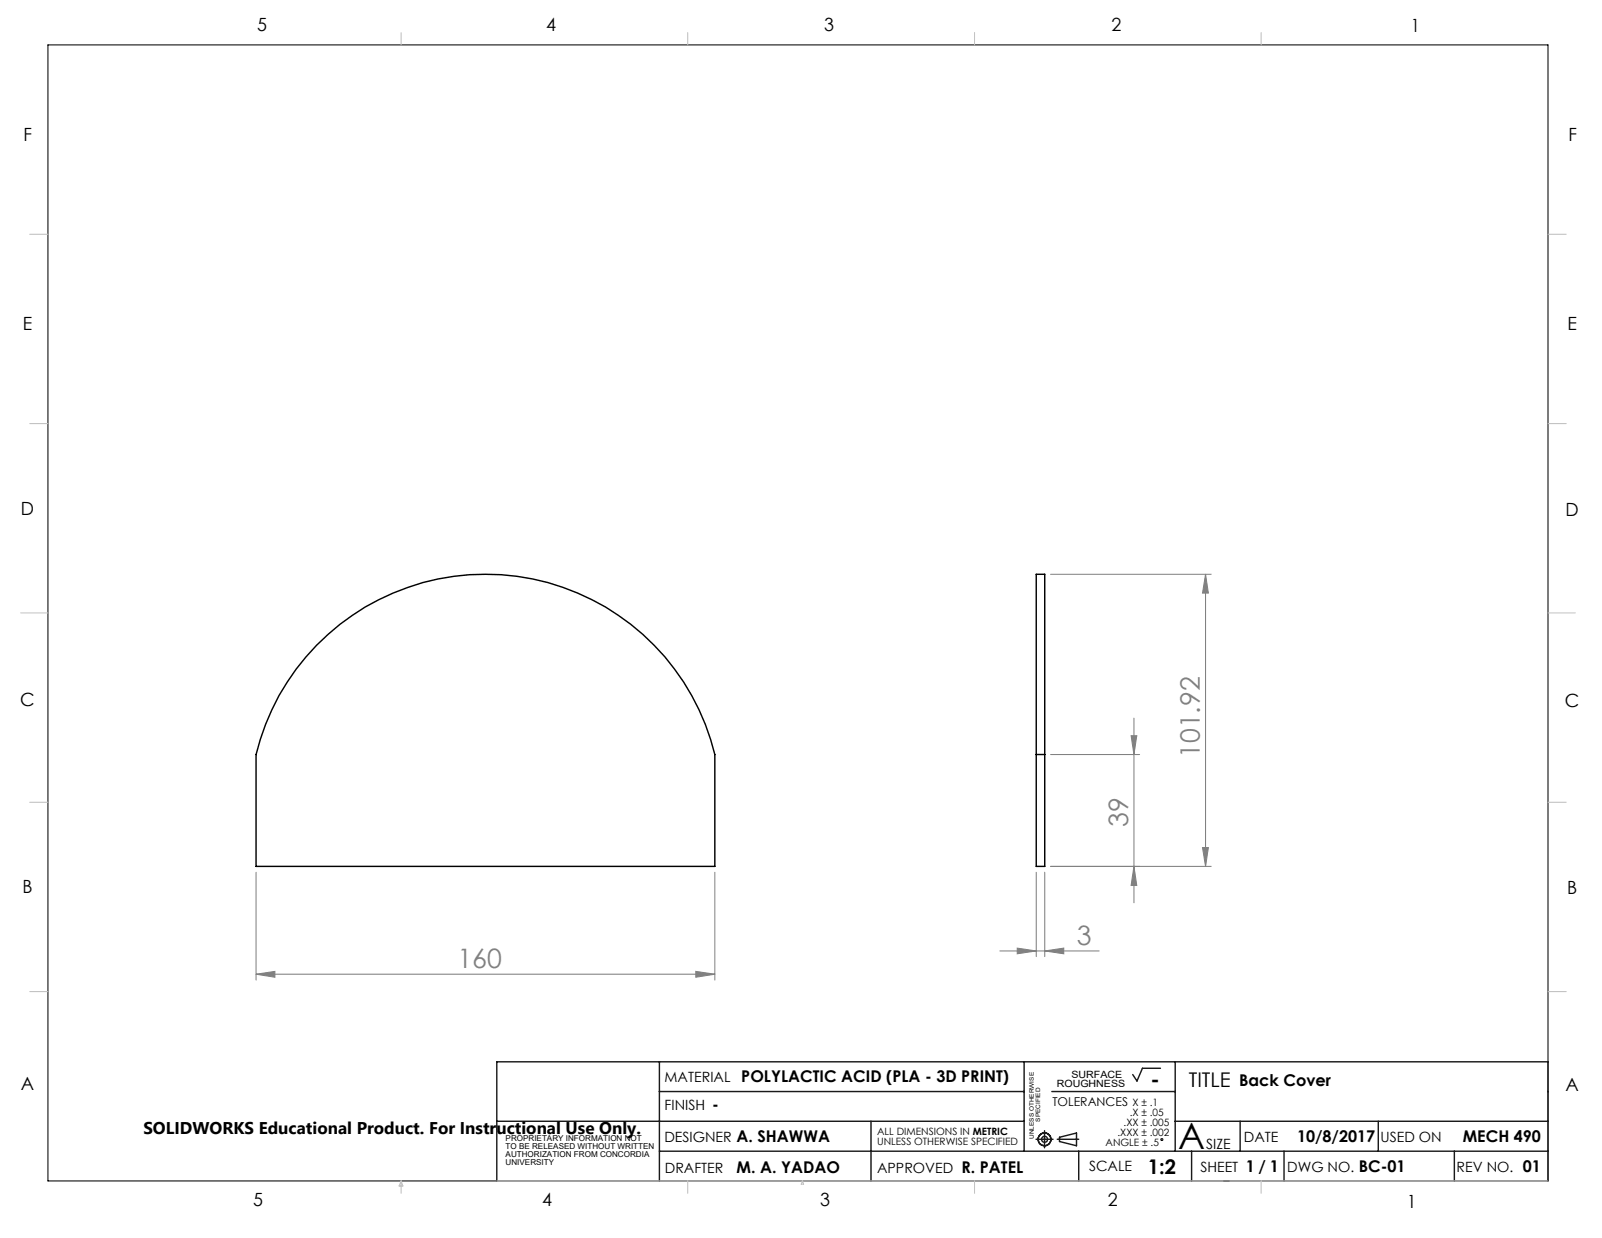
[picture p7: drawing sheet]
<svg xmlns="http://www.w3.org/2000/svg" width="279mm" height="216mm" viewBox="0 0 279 216" stroke-linecap="round" stroke-linejoin="round" font-family="sans-serif">
<g fill="none" stroke="#000" stroke-width=".18">
<path d="M8.4 7.8h261.6v198.2h-261.6z"/>
<circle cx="202.6" cy="198.7" r=".17"/>
</g>
<g fill="none" stroke="#191924" stroke-width=".25">
<path d="M86.6 195.5h92M115 185.2v20.8M115 190.4h63.6M151.9 195.5v10.5M178.6 185.2v15.6M180.7 198.7h3M182.2 197.2v3M183.4 190.4h21.6M184.4 198.7h3.7M184.8 198.3l2.9-.7v2.2l-2.9-.7zM202.4 186.3h-3.2l-.9 2.2-.7-1.1M205 185.2v15.6"/>
<path d="M205 195.5h65M216.3 195.5v5.3M240.4 195.5v5.3M86.6 206v-20.8h183.4v20.8M115 200.8h155M188.1 200.8v5.2M207.8 200.8v5.2M213.4 206h.9M223.9 200.8v5.2M253.6 200.8v5.2"/>
<circle cx="182.2" cy="198.7" r="1.11"/>
<circle cx="182.2" cy="198.7" r=".51"/>
</g>
<g fill="none" stroke="#808080" stroke-width=".18">
<path d="M183.2 100.2h28M210.3 100.2l.4 3.2h-1zM210.3 100.2v50.9M183.2 131.6h15.6M197.3 128.3h1l-.5 3.3zM197.8 125.2v32.2M44.7 152.1v18.8M124.7 152.1v18.8M180.7 152.1v14.7M182.2 152.1v14.7M197.8 151.1l.5 3.3h-1zM209.7 147.8h1l-.4 3.3z"/>
<path d="M211.2 151.1h-28M44.7 169.9l3.2-.5v1zM44.7 169.9h80M121.4 169.4l3.3 .5-3.3 .5zM174.4 165.8h17.3M177.4 165.3l3.3 .5-3.3 .5zM182.2 165.8l3.3-.5v1z"/>
</g>
<g fill="none" stroke="#c0c0c0" stroke-width=".18">
<path d="M70 5.7v2.1M119.9 5.7v2.1M170 5.7v2.1M220 5.7v2.1M5.2 40.9h3.2M270 40.9h3.2M5.2 73.9h3.2M270 73.9h3.2M3.6 106.9h4.8M270 106.9h4.7M5.2 139.9h3.2M270 139.9h3.2"/>
<path d="M5.2 172.9h3.2M270 172.9h3.2M70 206v2.1M70 206l.3 .8h-.7zM86.6 206h183.4M119.9 206v2.1M139.9 206l.3 .5h-.5zM170 206v2.1M220 206v2.1"/>
</g>
<g fill="#808080">
<path d="M44.7 169.9l3.2-.5v1zM121.4 169.4l3.3 .5-3.3 .5zM177.4 165.3l3.3 .5-3.3 .5zM182.2 165.8l3.3-.5v1z"/>
<path d="M197.8 151.1l.5 3.3h-1zM197.3 128.3h1l-.5 3.3z"/>
<path d="M210.3 100.2l.4 3.2h-1zM209.7 147.8h1l-.4 3.3z"/>
</g>
<path d="M55.2 112.5a41.2 41.2 0 0 1 69.5 19.1v19.5h-80v-19.5a40.6 40.6 0 0 1 10.5-19.1zM180.7 131.6v-31.4h1.5v31.4M180.7 131.6v19.5h1.5v-19.5M180.7 131.6h1.5" fill="none" stroke="#000" stroke-width=".25"/>
<text font-size="6.3" x="205.5" y="200.4">A</text>
<g font-size="4.7" fill="#808080">
<text x="209.2" y="132.2" transform="rotate(-90 209.2 132.2)">101.92</text>
<text x="196.8" y="144.2" transform="rotate(-90 196.8 144.2)">39</text>
<text x="187.8" y="164.8">3</text>
<text x="79.8" y="168.9">160</text>
</g>
<g font-size="3.5">
<text x="200.8" y="189.4">-</text>
<text x="207.3" y="189.5">TITLE</text>
<text x="200.2" y="204.7">1:2</text>
</g>
<g font-size="3.2">
<text x="44.8" y="5.4">5</text>
<text x="95.3" y="5.3">4</text>
<text x="143.7" y="5.4">3</text>
<text x="193.9" y="5.4">2</text>
<text x="246.1" y="5.7">1</text>
<text x="4.1" y="24.5">F</text>
<text x="273.5" y="24.7">F</text>
<text x="4" y="57.5">E</text>
<text x="273.4" y="57.6">E</text>
<text x="3.6" y="89.8">D</text>
<text x="273.1" y="90">D</text>
<text x="3.5" y="123.1">C</text>
<text x="272.9" y="123.3">C</text>
<text x="3.9" y="155.7">B</text>
<text x="273.3" y="155.9">B</text>
<text x="3.6" y="190.2">A</text>
<text x="273" y="190.3">A</text>
<text x="44.2" y="210.4">5</text>
<text x="94.6" y="210.3">4</text>
<text x="143.1" y="210.4">3</text>
<text x="193.2" y="210.3">2</text>
<text x="245.4" y="210.6">1</text>
</g>
<text font-size="3" x="25" y="197.8">SOLIDWORKS Educational Product. For Instructional Use Only.</text>
<g font-size="2.8">
<text x="129.3" y="188.7">POLYLACTIC ACID (PLA - 3D PRINT)</text>
<text x="216.1" y="189.5">Back Cover</text>
<text x="124.2" y="193.6">-</text>
<text x="128.5" y="199.2">A. SHAWWA</text>
<text x="226.2" y="199.2">10/8/2017</text>
<text x="255.1" y="199.2">MECH 490</text>
<text x="128.5" y="204.5">M. A. YADAO</text>
<text x="167.7" y="204.5">R. PATEL</text>
<text x="217.3" y="204.4">1 / 1</text>
<text x="237" y="204.4">BC-01</text>
<text x="265.6" y="204.4">01</text>
</g>
<g font-size="2.5">
<text x="115.9" y="188.7">MATERIAL</text>
<text x="115.9" y="193.6">FINISH</text>
<text x="115.9" y="199.2">DESIGNER</text>
<text x="210.4" y="200.4">SIZE</text>
<text x="216.9" y="199.2">DATE</text>
<text x="240.8" y="199.2">USED ON</text>
<text x="115.9" y="204.5">DRAFTER</text>
<text x="153" y="204.5">APPROVED</text>
<text x="189.9" y="204.3">SCALE</text>
<text x="209.4" y="204.4">SHEET</text>
<text x="224.5" y="204.4">DWG NO.</text>
<text x="254" y="204.4">REV NO.</text>
</g>
<text font-size="2.1" x="183.6" y="192.8">TOLERANCES</text>
<g font-size="1.8">
<text x="196" y="196.4">.XX ± .005</text>
<text x="197" y="194.6">.X ± .05</text>
<text x="197.5" y="192.8">X ± .1</text>
<text x="153" y="198">ALL DIMENSIONS IN METRIC</text>
<text x="153" y="199.8">UNLESS OTHERWISE SPECIFIED</text>
<text x="192.8" y="199.9">ANGLE ± .5</text>
<text x="194.9" y="198.1">.XXX ± .002</text>
</g>
<g font-size="1.7">
<text x="184.3" y="189.6">ROUGHNESS</text>
<text x="186.9" y="187.9">SURFACE</text>
</g>
<g font-size="1.4">
<text x="88.2" y="199">PROPRIETARY INFORMATION NOT</text>
<text x="88.2" y="200.4">TO BE RELEASED WITHOUT WRITTEN</text>
<text x="88.2" y="201.8">AUTHORIZATION FROM CONCORDIA</text>
<text x="88.2" y="203.3">UNIVERSITY</text>
</g>
<g font-size="1.1">
<text x="181.4" y="195.6" transform="rotate(-90 181.4 195.6)">SPECIFIED</text>
<text x="180.3" y="198.6" transform="rotate(-90 180.3 198.6)">UNLESS OTHERWISE</text>
</g>
</svg>
